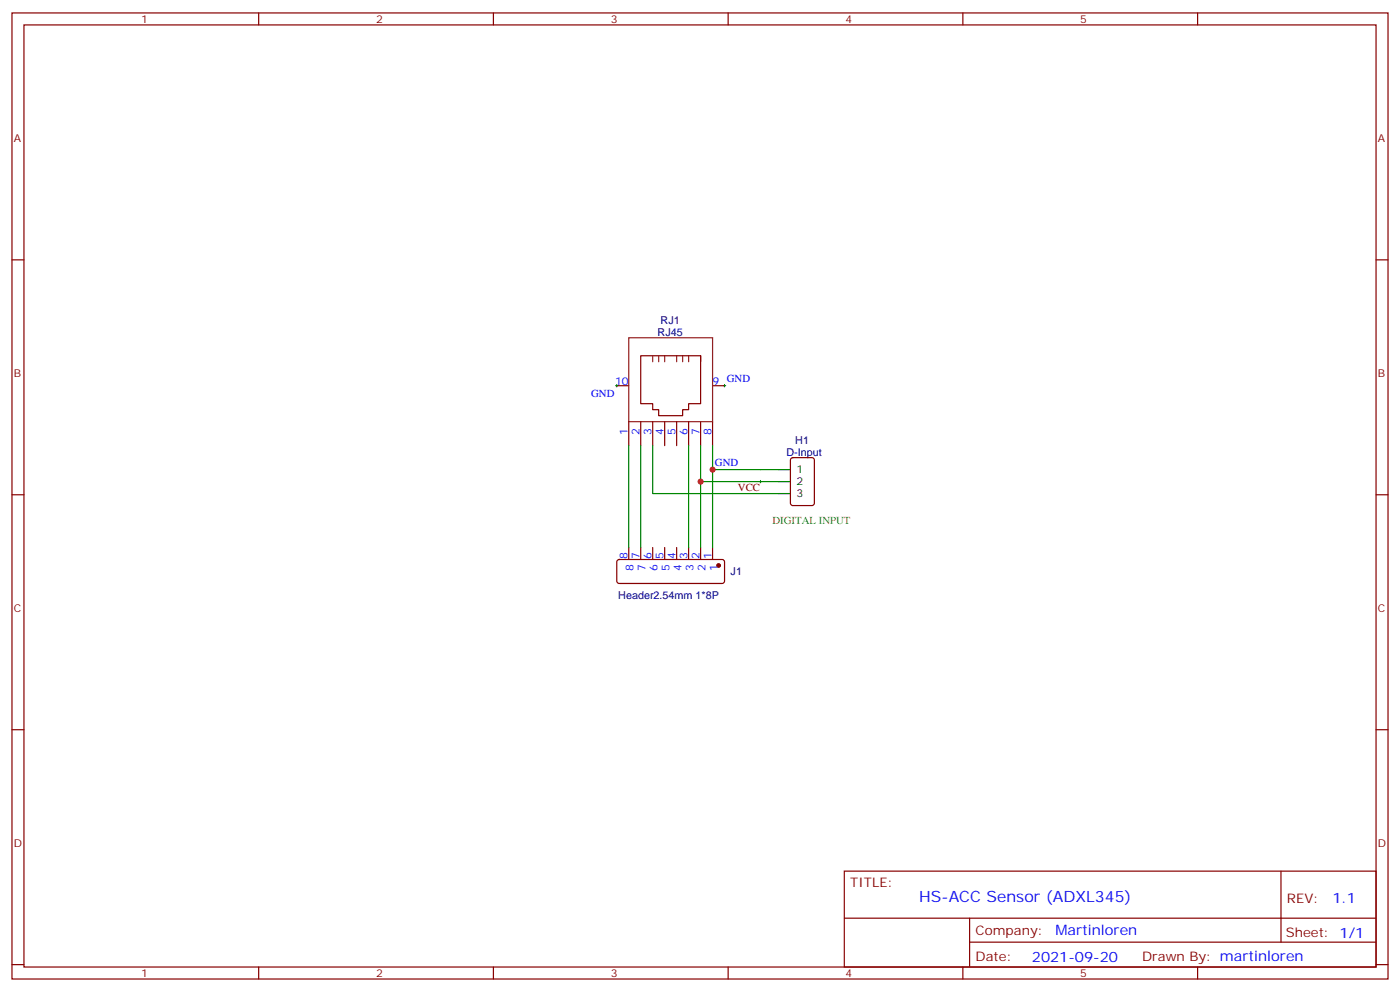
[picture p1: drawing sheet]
<svg xmlns="http://www.w3.org/2000/svg" width="412mm" height="292mm" viewBox="0 0 412 292" stroke-linecap="round" stroke-linejoin="round" font-family="sans-serif">
<g fill="none" stroke="#870000" stroke-width=".35">
<path d="M3.5 3.8h405.4v284.3h-405.4zM7.1 7.3h398.2v277.3h-398.2zM76.2 3.8v3.5M145.3 3.8v3.5M214.5 3.8v3.5M283.6 3.8v3.5M352.8 3.8v3.5M3.5 76.5h3.6M405.3 76.5h3.6M181.7 113.5h3.5M206.4 104.7h-17.7v14.1h3.6v1.8h1.7v1.7h7.1v-1.7h1.7v-1.8h3.6v-14.1v1.8M209.9 113.5h3.5"/>
<path d="M185.2 124.1v7.1M188.7 124.1v7.1M192.3 124.1v7.1M195.8 124.1v7.1M199.3 124.1v7.1M202.8 124.1v7.1M206.4 124.1v7.1M209.9 124.1v7.1M233.1 134.9l.4-.2h5.7l.6 .4 .1 13-.5 .6-5.9 .1-.6-.5-.1-12.9zM3.5 145.6h3.6M405.3 145.6h3.6M181.9 164.9l.5-.2h30.3l.5 .2 .2 .5v5.6l-.2 .5-.5 .2h-30.3l-.5-.2-.2-.5v-5.6z"/>
<path d="M185.2 161.1v3.6M188.7 161.1v3.6M192.3 161.1v3.6M195.8 161.1v3.6M199.3 161.1v3.6M202.8 161.1v3.6M206.4 161.1v3.6M209.9 161.1v3.6M3.5 214.8h3.6M405.3 214.8h3.6M248.7 256.4h156.6v28.2h-156.6zM377.3 256.4v20.9"/>
<path d="M248.7 270.2h156.5M285.6 277.3h119.6M285.6 270.2v14.2M3.5 283.9h3.6M76.2 284.6v3.5M145.3 284.6v3.5M214.5 284.6v3.5M283.6 284.6v3.5M352.8 284.6v3.5M405.3 283.9h3.6"/>
</g>
<path d="M185.2 99.4h24.7v24.7h-24.7zM192.3 104.7v1.8M194 104.7v1.8M195.8 104.7v1.8M199.3 104.7v1.8M201.1 104.7v1.8M202.8 104.7v1.8" fill="none" stroke="#8c2424" stroke-width=".35"/>
<circle cx="211.7" cy="166.4" r=".53" fill="#870000" stroke="#870000" stroke-width=".35"/>
<path d="M185.2 131.2v29.9M188.7 131.2v29.9M192.3 131.2v14.1h37M202.8 131.2v29.9M206.4 131.2v29.9M209.9 131.2v29.9M209.9 138.2h19.4M206.4 141.7h22.9" fill="none" stroke="#008700" stroke-width=".35"/>
<path d="M181.3 113.5h.7M181.7 113.2v.7M213.1 113.5h.7M213.4 113.2v.7M209.5 138.2h.8M209.9 137.9v.7M223.7 141.7h.7M224 141.4v.7" fill="none" stroke="#000" stroke-width=".29"/>
<path d="M229.3 138.2h3.5M229.3 145.3h3.5M229.3 141.7h3.5" fill="none" stroke="#000" stroke-width=".35"/>
<g fill="#c00">
<circle cx="209.9" cy="138.2" r=".88"/>
<circle cx="206.4" cy="141.7" r=".88"/>
</g>
<text font-size="4.6" fill="#00f" x="270.8" y="265.4">HS-ACC Sensor (ADXL345)</text>
<g font-size="4.2" fill="#00f">
<text x="392.5" y="265.7">1.1</text>
<text x="310.9" y="275.2">Martinloren</text>
<text x="304" y="283">2021-09-20</text>
</g>
<g font-size="3.9" fill="#800">
<text x="250.5" y="261">TITLE:</text>
<text x="379.1" y="265.7">REV:</text>
<text x="287.4" y="275.2">Company:</text>
<text x="378.7" y="275.8">Sheet: 1/1</text>
<text x="287.4" y="282.9">Date:</text>
<text x="336.4" y="282.9">Drawn By: martinloren</text>
</g>
<g font-size="3.2" fill="#800">
<text x="41.6" y="6.8">1</text>
<text x="110.8" y="6.8">2</text>
<text x="179.9" y="6.8">3</text>
<text x="249.1" y="6.8">4</text>
<text x="318.2" y="6.8">5</text>
<text x="4.1" y="41.9">A</text>
<text x="405.9" y="41.9">A</text>
<text x="4.1" y="111.1">B</text>
<text x="405.9" y="111.1">B</text>
<text x="4.1" y="180.2">C</text>
<text x="405.9" y="180.2">C</text>
<text x="4.1" y="249.3">D</text>
<text x="405.9" y="249.3">D</text>
<text x="41.6" y="287.6">1</text>
<text x="110.8" y="287.6">2</text>
<text x="179.9" y="287.6">3</text>
<text x="249.1" y="287.6">4</text>
<text x="318.2" y="287.6">5</text>
</g>
<g font-size="3.2" fill="#000080">
<text x="194.6" y="95.4">RJ1</text>
<text x="193.7" y="98.8">RJ45</text>
<text x="234.3" y="130.6">H1</text>
<text x="231.7" y="134.1">D-Input</text>
<text x="215.2" y="169.4">J1</text>
<text x="182.1" y="176.4">Header2.54mm 1*8P</text>
</g>
<g font-size="3.2" fill="#00f">
<text x="181.2" y="113.2">10</text>
<text x="209.9" y="113.2">9 GND</text>
<text x="174.1" y="116.7">GND</text>
<text x="184.9" y="127.9" transform="rotate(-90 184.9 127.9)">1</text>
<text x="188.4" y="127.9" transform="rotate(-90 188.4 127.9)">2</text>
<text x="191.9" y="127.9" transform="rotate(-90 191.9 127.9)">3</text>
<text x="195.4" y="127.9" transform="rotate(-90 195.4 127.9)">4</text>
<text x="199" y="127.9" transform="rotate(-90 199 127.9)">5</text>
<text x="202.5" y="127.9" transform="rotate(-90 202.5 127.9)">6</text>
<text x="206" y="127.9" transform="rotate(-90 206 127.9)">7</text>
<text x="209.5" y="127.9" transform="rotate(-90 209.5 127.9)">8</text>
<text x="210.6" y="137.3">GND</text>
<text x="184.9" y="164.5" transform="rotate(-90 184.9 164.5)">8</text>
<text x="186.6" y="168" transform="rotate(-90 186.6 168)">8</text>
<text x="188.4" y="164.5" transform="rotate(-90 188.4 164.5)">7</text>
<text x="190.1" y="168" transform="rotate(-90 190.1 168)">7</text>
<text x="191.9" y="164.5" transform="rotate(-90 191.9 164.5)">6</text>
<text x="193.7" y="168" transform="rotate(-90 193.7 168)">6</text>
<text x="195.4" y="164.5" transform="rotate(-90 195.4 164.5)">5</text>
<text x="197.2" y="168" transform="rotate(-90 197.2 168)">5</text>
<text x="199" y="164.5" transform="rotate(-90 199 164.5)">4</text>
<text x="200.7" y="168" transform="rotate(-90 200.7 168)">4</text>
<text x="202.5" y="164.5" transform="rotate(-90 202.5 164.5)">3</text>
<text x="204.3" y="168" transform="rotate(-90 204.3 168)">3</text>
<text x="206" y="164.5" transform="rotate(-90 206 164.5)">2</text>
<text x="207.8" y="168" transform="rotate(-90 207.8 168)">2</text>
<text x="209.5" y="164.5" transform="rotate(-90 209.5 164.5)">1</text>
<text x="211.3" y="168" transform="rotate(-90 211.3 168)">1</text>
</g>
<g font-size="3.2">
<text x="234.6" y="139.3">1</text>
<text x="234.6" y="142.8">2</text>
<text x="234.6" y="146.3">3</text>
</g>
<text font-size="3.2" fill="#800000" x="217.4" y="144.4">VCC</text>
<text font-size="3.2" fill="#690" x="227.5" y="154.1">DIGITAL INPUT</text>
</svg>
